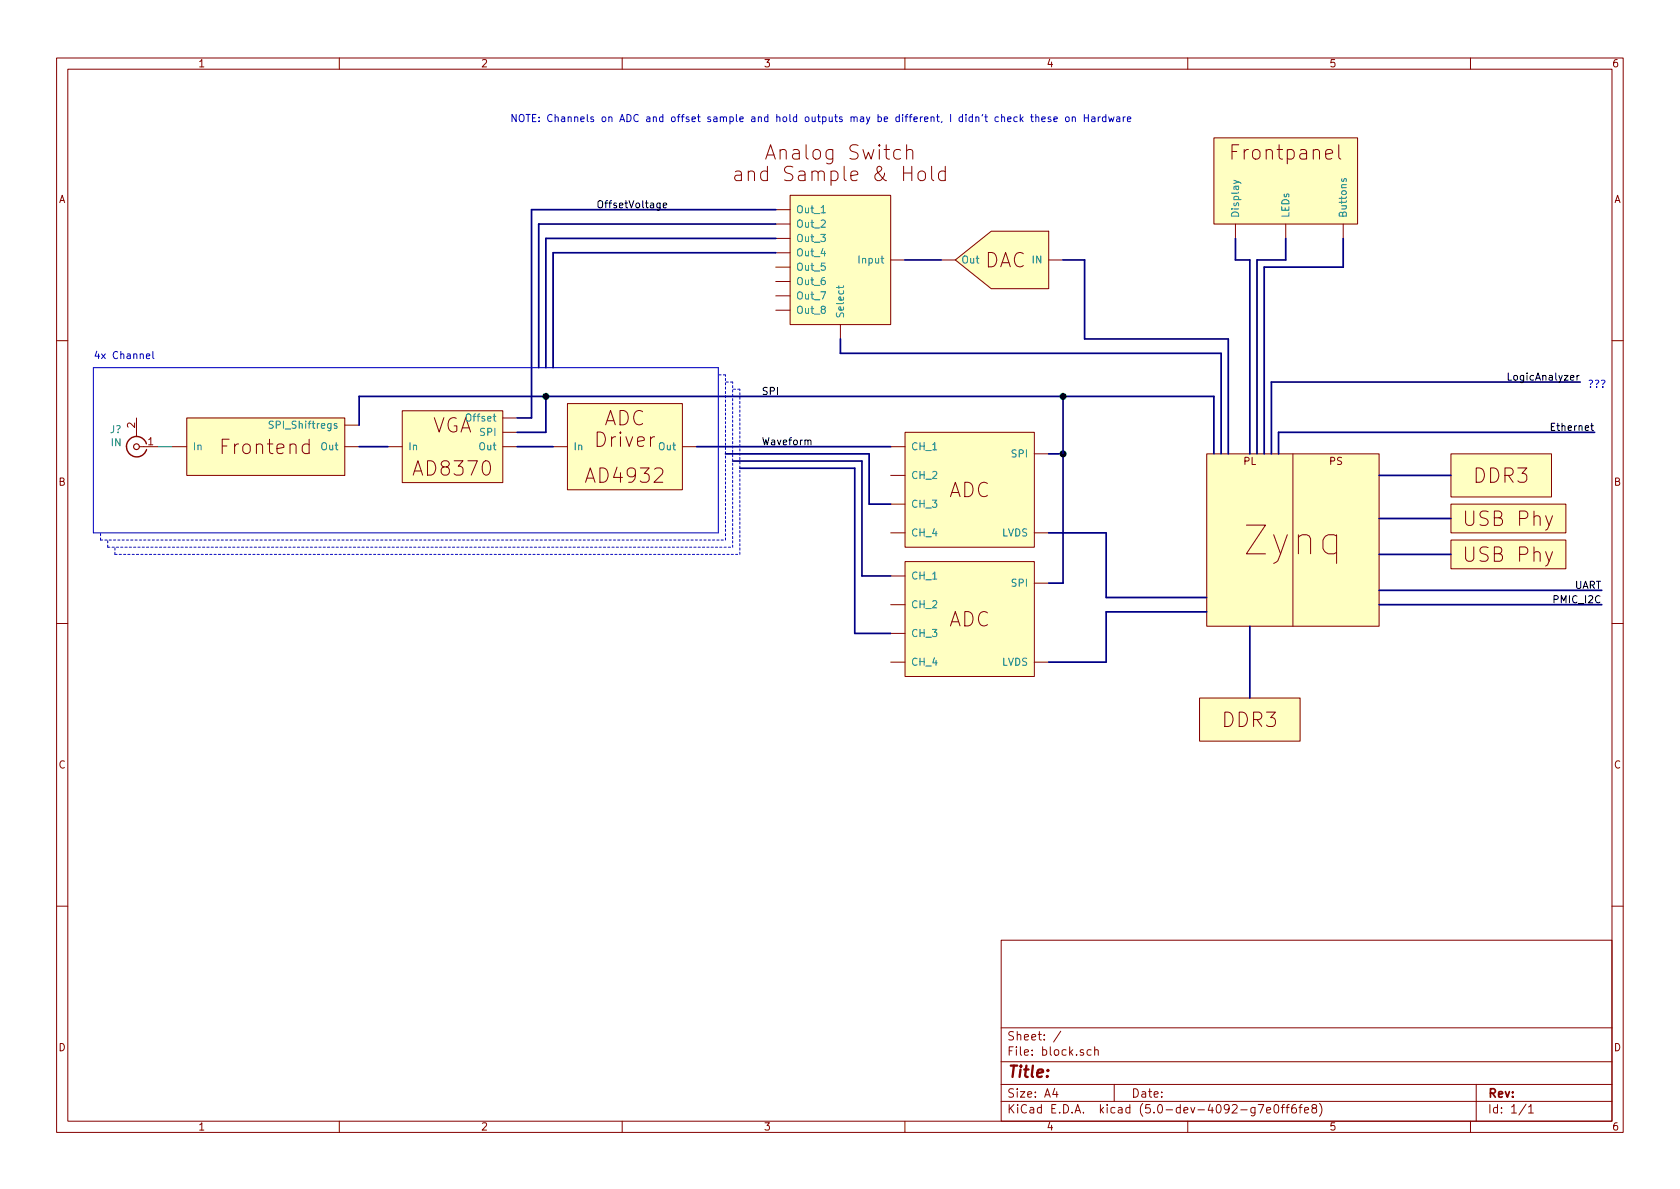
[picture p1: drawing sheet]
<svg xmlns="http://www.w3.org/2000/svg" width="297mm" height="210mm" viewBox="0 0 297 210" stroke-linecap="round" stroke-linejoin="round" font-family="sans-serif">
<g fill="none" stroke="#840000" stroke-width=".18">
<path d="M10 10.3h277v189.9h-277zM12 12.2h273v186.1h-273zM60 10.3v1.9M110 10.3v1.9M160 10.3v1.9M210 10.3v1.9M260 10.3v1.9M130 30.4l.3-.2 .7 .2 .1 1.5M131.1 30.9l-.2 .1h-.6a.5 .5 0 0 0-.4 .5 .5 .5 0 0 0 .4 .4h.6l.2-.1M137.2 37.1h2.5M137.2 39.6h2.5M139.7 34.5h17.8v22.9h-17.8z"/>
<path d="M160.3 26.7a.63 .63 0 0 1 1.1 .1v1.3M160.3 25.6v2.5M164.7 29.4v2.2l.1 .2 .3 .1M167.1 30.4l-.7-.2-.2 .2-.3 .3v.8l.3 .3 .2 .1 .7-.1M167.1 29.4v2.5M214.6 24.4h25.4v15.2h-25.4zM218.4 39.6v2.6M227.3 39.6v2.6M236.7 25.6v2.2l.1 .2 .3 .1M237.5 39.6v2.6M137.2 42.2h2.5M137.2 44.7h2.5"/>
<path d="M137.2 47.2h2.5M137.2 49.8h2.5M137.2 52.3h2.5M137.2 54.9h2.5M148.6 57.4v2.5M157.5 46h2.5M166.4 46h2.5M168.9 46l6.4-5.1h10.1v10.1h-10.1zM185.4 46h2.6M10 60.2h2M24.1 73.9v3.3M24.6 79h3.3"/>
<path d="M30.5 79h2.5M33 73.9h28v10.2h-28zM54.7 78.6l-.8-.1-.5 .5v.7l.3 .4 .2 .1 .8-.1M54.7 77.7v2.5M61 79h2.5M61 75.2h2.5M68.6 79h2.5M71.1 72.6h17.8v12.7h-17.8zM88.9 79h2.5M88.9 73.9h2.5M88.9 76.4h2.5M97.8 79h2.5"/>
<path d="M100.3 71.4h20.3v15.2h-20.3zM120.6 79h2.6M157.5 79h2.5M160 76.4h22.9v20.4h-22.9zM285 60.2h2M157.5 84.1h2.5M157.5 89.1h2.5M157.5 94.2h2.5M160 99.3h22.9v20.3h-22.9zM182.9 94.2h2.5M182.9 80.3h2.5M213.4 80.3h30.4v30.4h-30.4z"/>
<path d="M228.6 80.3v30.4M256.5 80.3h17.8v7.6h-17.8zM256.5 89.1h20.4v5.1h-20.4zM256.5 95.5h20.4v5.1h-20.4zM10 110.3h2M157.5 101.8h2.5M157.5 106.9h2.5M157.5 112h2.5M157.5 117.1h2.5M182.9 117.1h2.5M182.9 103.1h2.5M285 110.3h2"/>
<path d="M212.1 123.4h17.8v7.7h-17.8zM10 160.2h2M177 166.3h108v32h-108zM285 160.2h2M60 198.3v1.9M110 198.3v1.9M160 198.3v1.9M177 194.8h108M177 191.8h108M177 187.8h108M177 181.8h108M186.5 192.5l-.4 1h1"/>
<path d="M186.8 193v1M187.6 182.3l-1.3 2M192.9 185.7l-.4-.1-.3 .3 .1 .6h.6M193.5 185.7l.3-.1 .3 .1 .1 .9M193.5 185.1v1.5M197 191.8v3M210 198.3v1.9M221.9 195.8v1.2l-.3 .3h-.4M221.9 195.9l-.4-.1-.3 .3v.6l.3 .1 .4-.1M222.5 195.3h.9l-.6 1.5M224 196.3l.7-.1-.1-.3-.4-.1-.2 .2v.7h.6M225.4 195.5l.3-.2a.94 .94 0 0 1 0 1.5l-.4-.3-.1-.6z"/>
<path d="M226.5 195.8h.6M227.1 195.3l-.3 .1-.1 .1v1.3M227.4 195.8h.5M227.9 195.3l-.3 .2v1.3M229.1 195.3a.59 .59 0 0 0-.7 .7v.7l.3 .1 .5-.1v-.5l-.1-.2-.4-.1-.3 .3M229.7 195.8h.5M230.2 195.3l-.3 .2v1.3M230.7 196.3l.7-.1-.1-.3-.4-.1-.2 .2v.7h.6M232.2 196l-.2-.3 .1-.3a.48 .48 0 0 1 .6 .1v.4a.52 .52 0 0 0-.7 .2 .52 .52 0 0 0 .1 .6l.4 .1 .2-.1 .1-.4-.3-.3M233.3 195.1a1.71 1.71 0 0 1 0 2.3M260 198.3v1.9M261 191.8v6.5"/>
<path d="M269.8 195.2l-1.2 2M270.3 195.8l.4-.5v1.5M270.3 196.8h.8"/>
</g>
<g fill="#ffffc2" stroke="#ffffc2" stroke-width=".18">
<path d="M213.4 80.3h30.4v30.4h-30.4z"/>
<path d="M256.5 80.3h17.8v7.6h-17.8z"/>
<path d="M256.5 89.1h20.4v5.1h-20.4z"/>
<path d="M256.5 95.5h20.4v5.1h-20.4z"/>
<path d="M160 76.4h22.9v20.4h-22.9z"/>
<path d="M160 99.3h22.9v20.3h-22.9z"/>
<path d="M214.6 24.4h25.4v15.2h-25.4z"/>
<path d="M212.1 123.4h17.8v7.7h-17.8z"/>
<path d="M168.9 46l6.4-5.1h10.1v10.1h-10.1z"/>
<path d="M139.7 34.5h17.8v22.9h-17.8z"/>
<path d="M100.3 71.4h20.3v15.2h-20.3z"/>
<path d="M71.1 72.6h17.8v12.7h-17.8z"/>
<path d="M33 73.9h28v10.2h-28z"/>
</g>
<g fill="none" stroke="#000084" stroke-width=".3">
<path d="M137.2 37.1h-43.2v36.8h-2.6M137.2 39.6h-42v25.4M137.2 42.2h-40.7v22.8M137.2 44.7h-39.4v20.3M148.6 59.9v2.6h67.3v17.8M160 46h6.4M188 46h3.8v13.9h25.4v20.4M218.4 42.2v3.8h2.6v34.3M227.3 42.2v3.8h-5.1v34.3M237.5 42.2v5h-14v33.1M63.5 75.2v-5.1h151.1v10.2M63.5 79h5.1"/>
<path d="M91.4 79h6.4M96.5 70.1v6.3h-5.1M123.2 79h34.3M188 70.1v33h-2.6M279.4 67.6h-54.6v12.7M281.9 76.4h-55.8v3.9M128.3 80.3h25.4v8.8h3.8M129.5 81.5h22.9v20.3h5.1M130.8 82.8h20.3v29.2h6.4M185.4 94.2h10.2v11.5h17.8M185.4 80.3h2.6M243.8 84.1h12.7"/>
<path d="M243.8 91.7h12.7M243.8 98h12.7M213.4 108.2h-17.8v8.9h-10.2M221 110.7v12.7M243.8 104.4h39.4M243.8 106.9h39.4"/>
</g>
<path d="M145.2 37.6h.7M218.2 31.9l1.1 .4 .1 .2M219 32.2l-.8 .3M237.3 31.6l-.1 .3 .2 .2 .2-.1 .1-.4h.3v.5M148.3 50.5v.5M149.1 50.5l-.1 .3h-1.1M48.3 74.5h-.5l-.1 .1-.1 .2 .1 .2 .5 .2 .1 .3-.2 .2h-.5" fill="none" stroke="#008484" stroke-width=".18"/>
<g fill="#008400" stroke="#008400" stroke-width=".25">
<circle cx="188" cy="80.3" r=".51"/>
<circle cx="188" cy="70.1" r=".51"/>
<circle cx="96.5" cy="70.1" r=".51"/>
</g>
<path d="M116.7 35.9v1.2l-.2 .1-.3-.1M116.7 36l-.3-.1-.3 .2 .1 .6h.5M117.3 36.3l.6-.1-.1-.2-.4-.1-.1 .2v.6h.5M142.8 78l.2-.2 .3 .1 .1 .8M266.7 66v1.2h.6M274.3 75.5h.4M274.9 74.8h-.6v1.3h.6M279.2 66.4l-.4 .2" fill="none" stroke="#000" stroke-width=".18"/>
<path d="M25.9 78.5a1.8 1.8 0 0 0-2.8-.9 1.8 1.8 0 0 0 .1 2.9 1.8 1.8 0 0 0 2.7-1" fill="none" stroke="#840000" stroke-width=".25"/>
<circle cx="24.1" cy="79" r=".51" fill="none" stroke="#840000" stroke-width=".2"/>
<path d="M27.9 79h2.6" fill="none" stroke="#008400" stroke-width=".18"/>
<g fill="none" stroke="#0000c2" stroke-width=".18">
<path d="M178.2 21.1l.6-.1-.1-.3h-.3l-.2 .1v.7h.5M179.9 20.7h-.4l-.3 .2 .2 .6h.5M180.4 20.2v1.3M180.5 21l.4 .5M180.9 20.7l-.5 .5M182.2 20.7h.5M182.4 20.2v1.1l.3 .2M183.1 20.8l.2-.1h.3l.1 .8M183.1 20.2v1.3M184.2 21.1l.6-.1v-.3h-.4l-.2 .1 .1 .7h.5M185.8 20.7h-.3l-.2 .1 .1 .2 .4 .2v.3h-.5M186.3 21.1l.6-.1v-.3h-.4l-.2 .1 .1 .7h.5"/>
<path d="M188.5 20.7h.3l.2 .1 .1 .5-.2 .2h-.3l-.2-.1v-.5zM189.6 20.8l.2-.1h.3v.8M189.6 20.7v.8M191.7 20.2v1.3M191.7 20.8h.7M192.4 20.2v1.3M193 20.7h.5l.1 .8M193.6 21h-.4l-.2 .2v.3h.6M194.2 20.7v.8M194.6 20.7l-.4 .2M195.5 20.7h-.4l-.2 .2 .1 .6h.5M195.5 20.2v1.3"/>
<path d="M196 20.7l.2 .8 .3-.6 .2 .6 .3-.8M197.5 20.7h.4l.1 .8M198 21h-.4l-.2 .2 .1 .3h.5M198.6 20.7v.8M199 20.7l-.4 .2M199.3 21.1l.6-.1v-.3h-.4l-.2 .1 .1 .7h.5M16.5 65h110.5v29.2h-110.5zM25.9 63l.6-.1-.1-.3h-.3l-.2 .2 .1 .6h.4M27 62.1v1.1l.2 .2"/>
</g>
<path d="M128.3 66.3h-1.3M129.5 67.6h-1.2M130.8 68.8h-1.3M17.8 95.5h110.5M17.8 95.5v-1.3M19 96.8h110.5M19 96.8v-1.3M20.3 98h110.5M20.3 98v-1.2M128.3 95.5v-29.2M129.5 96.8v-29.2M130.8 98v-29.2" fill="none" stroke="#0000c2" stroke-width=".18" stroke-dasharray=".4 .4"/>
<text font-size="7.1" fill="#840000" x="220.2" y="98.2">Zynq</text>
<g font-size="3.5" fill="#840000">
<text x="136.4" y="28.3">Analog Switch</text>
<text x="218.2" y="28.3">Frontpanel</text>
<text x="132.5" y="32.1">and Sample &amp; Hold</text>
<text x="174" y="47.3">DAC</text>
<text x="76.2" y="76.5">VGA</text>
<text x="106.7" y="75.3">ADC</text>
<text x="39.3" y="80.3">Frontend</text>
<text x="105.4" y="79.1">Driver</text>
<text x="73.5" y="84.1">AD8370</text>
<text x="104" y="85.4">AD4932</text>
<text x="167.6" y="88">ADC</text>
<text x="260.6" y="85.4">DDR3</text>
<text x="259.2" y="93">USB Phy</text>
<text x="259.2" y="99.4">USB Phy</text>
<text x="167.6" y="110.8">ADC</text>
<text x="216.2" y="128.6">DDR3</text>
</g>
<text font-size="2.8" fill="#840000" x="178" y="190.5">Title:</text>
<g font-size="2.1" fill="#840000">
<text x="178" y="184">Sheet: /</text>
<text x="178" y="186.7">File: block.sch</text>
<text x="178" y="196.9">KiCad E.D.A. kicad (5.0-dev-4092-g7e0ff6fe8)</text>
<text x="178" y="194.1">Size: A4</text>
<text x="200" y="194.1">Date:</text>
<text x="263" y="194.1">Rev:</text>
<text x="263" y="196.9">Id: 1/1</text>
</g>
<g font-size="1.8" fill="#840000">
<text x="35" y="11.9">1</text>
<text x="85" y="11.9">2</text>
<text x="135" y="11.9">3</text>
<text x="185" y="11.9">4</text>
<text x="235" y="11.9">5</text>
<text x="285" y="11.9">6</text>
<text x="10.4" y="35.9">A</text>
<text x="285.4" y="35.9">A</text>
<text x="23.9" y="75.7" transform="rotate(-90 23.9 75.7)">2</text>
<text x="26.2" y="78.7">1</text>
<text x="219.9" y="82.2">PL</text>
<text x="235.1" y="82.2">PS</text>
<text x="10.4" y="85.9">B</text>
<text x="285.4" y="85.9">B</text>
<text x="10.4" y="135.9">C</text>
<text x="285.4" y="135.9">C</text>
<text x="10.4" y="185.9">D</text>
<text x="285.4" y="185.9">D</text>
<text x="35" y="199.9">1</text>
<text x="85" y="199.9">2</text>
<text x="135" y="199.9">3</text>
<text x="185" y="199.9">4</text>
<text x="235" y="199.9">5</text>
<text x="285" y="199.9">6</text>
</g>
<g font-size="1.8" fill="#0000c2">
<text x="90.2" y="21.6">NOTE: Channels on ADC and offset sample and hold outputs may be different, I didn't check these on Hardware</text>
<text x="16.5" y="63.5">4x Channel</text>
<text x="280.7" y="68.6">???</text>
</g>
<g font-size="1.8">
<text x="105.4" y="36.8">OffsetVoltage</text>
<text x="134.6" y="69.8">SPI</text>
<text x="267.3" y="67.3">LogicAnalyzer</text>
<text x="274.8" y="76.2">Ethernet</text>
<text x="134.6" y="78.7">Waveform</text>
<text x="275.1" y="106.7">PMIC_I2C</text>
<text x="278.3" y="104.1">UART</text>
</g>
<g font-size="1.8" fill="#008484">
<text x="140.7" y="37.7">Out_1</text>
<text x="140.7" y="40.3">Out_2</text>
<text x="219.1" y="38.6" transform="rotate(-90 219.1 38.6)">Display</text>
<text x="228" y="38.6" transform="rotate(-90 228 38.6)">LEDs</text>
<text x="238.1" y="38.6" transform="rotate(-90 238.1 38.6)">Buttons</text>
<text x="140.7" y="42.8">Out_3</text>
<text x="140.7" y="45.3">Out_4</text>
<text x="140.7" y="47.9">Out_5</text>
<text x="152.1" y="46.6">Input</text>
<text x="169.9" y="46.6">Out</text>
<text x="182.6" y="46.6">IN</text>
<text x="140.7" y="50.4">Out_6</text>
<text x="140.7" y="53">Out_7</text>
<text x="140.7" y="55.5">Out_8</text>
<text x="149.2" y="56.4" transform="rotate(-90 149.2 56.4)">Select</text>
<text x="19.5" y="76.6">J?</text>
<text x="48.4" y="75.8">SPI_Shiftregs</text>
<text x="82.8" y="74.5">Offset</text>
<text x="85" y="77.1">SPI</text>
<text x="19.7" y="78.9">IN</text>
<text x="34" y="79.6">In</text>
<text x="56.9" y="79.6">Out</text>
<text x="72.1" y="79.6">In</text>
<text x="84.8" y="79.6">Out</text>
<text x="101.3" y="79.6">In</text>
<text x="116.6" y="79.6">Out</text>
<text x="161" y="79.6">CH_1</text>
<text x="179" y="80.9">SPI</text>
<text x="161" y="84.7">CH_2</text>
<text x="161" y="89.8">CH_3</text>
<text x="161" y="94.9">CH_4</text>
<text x="177.1" y="94.9">LVDS</text>
<text x="161" y="102.5">CH_1</text>
<text x="161" y="107.6">CH_2</text>
<text x="179" y="103.8">SPI</text>
<text x="161" y="112.6">CH_3</text>
<text x="161" y="117.7">CH_4</text>
<text x="177.1" y="117.7">LVDS</text>
</g>
</svg>
